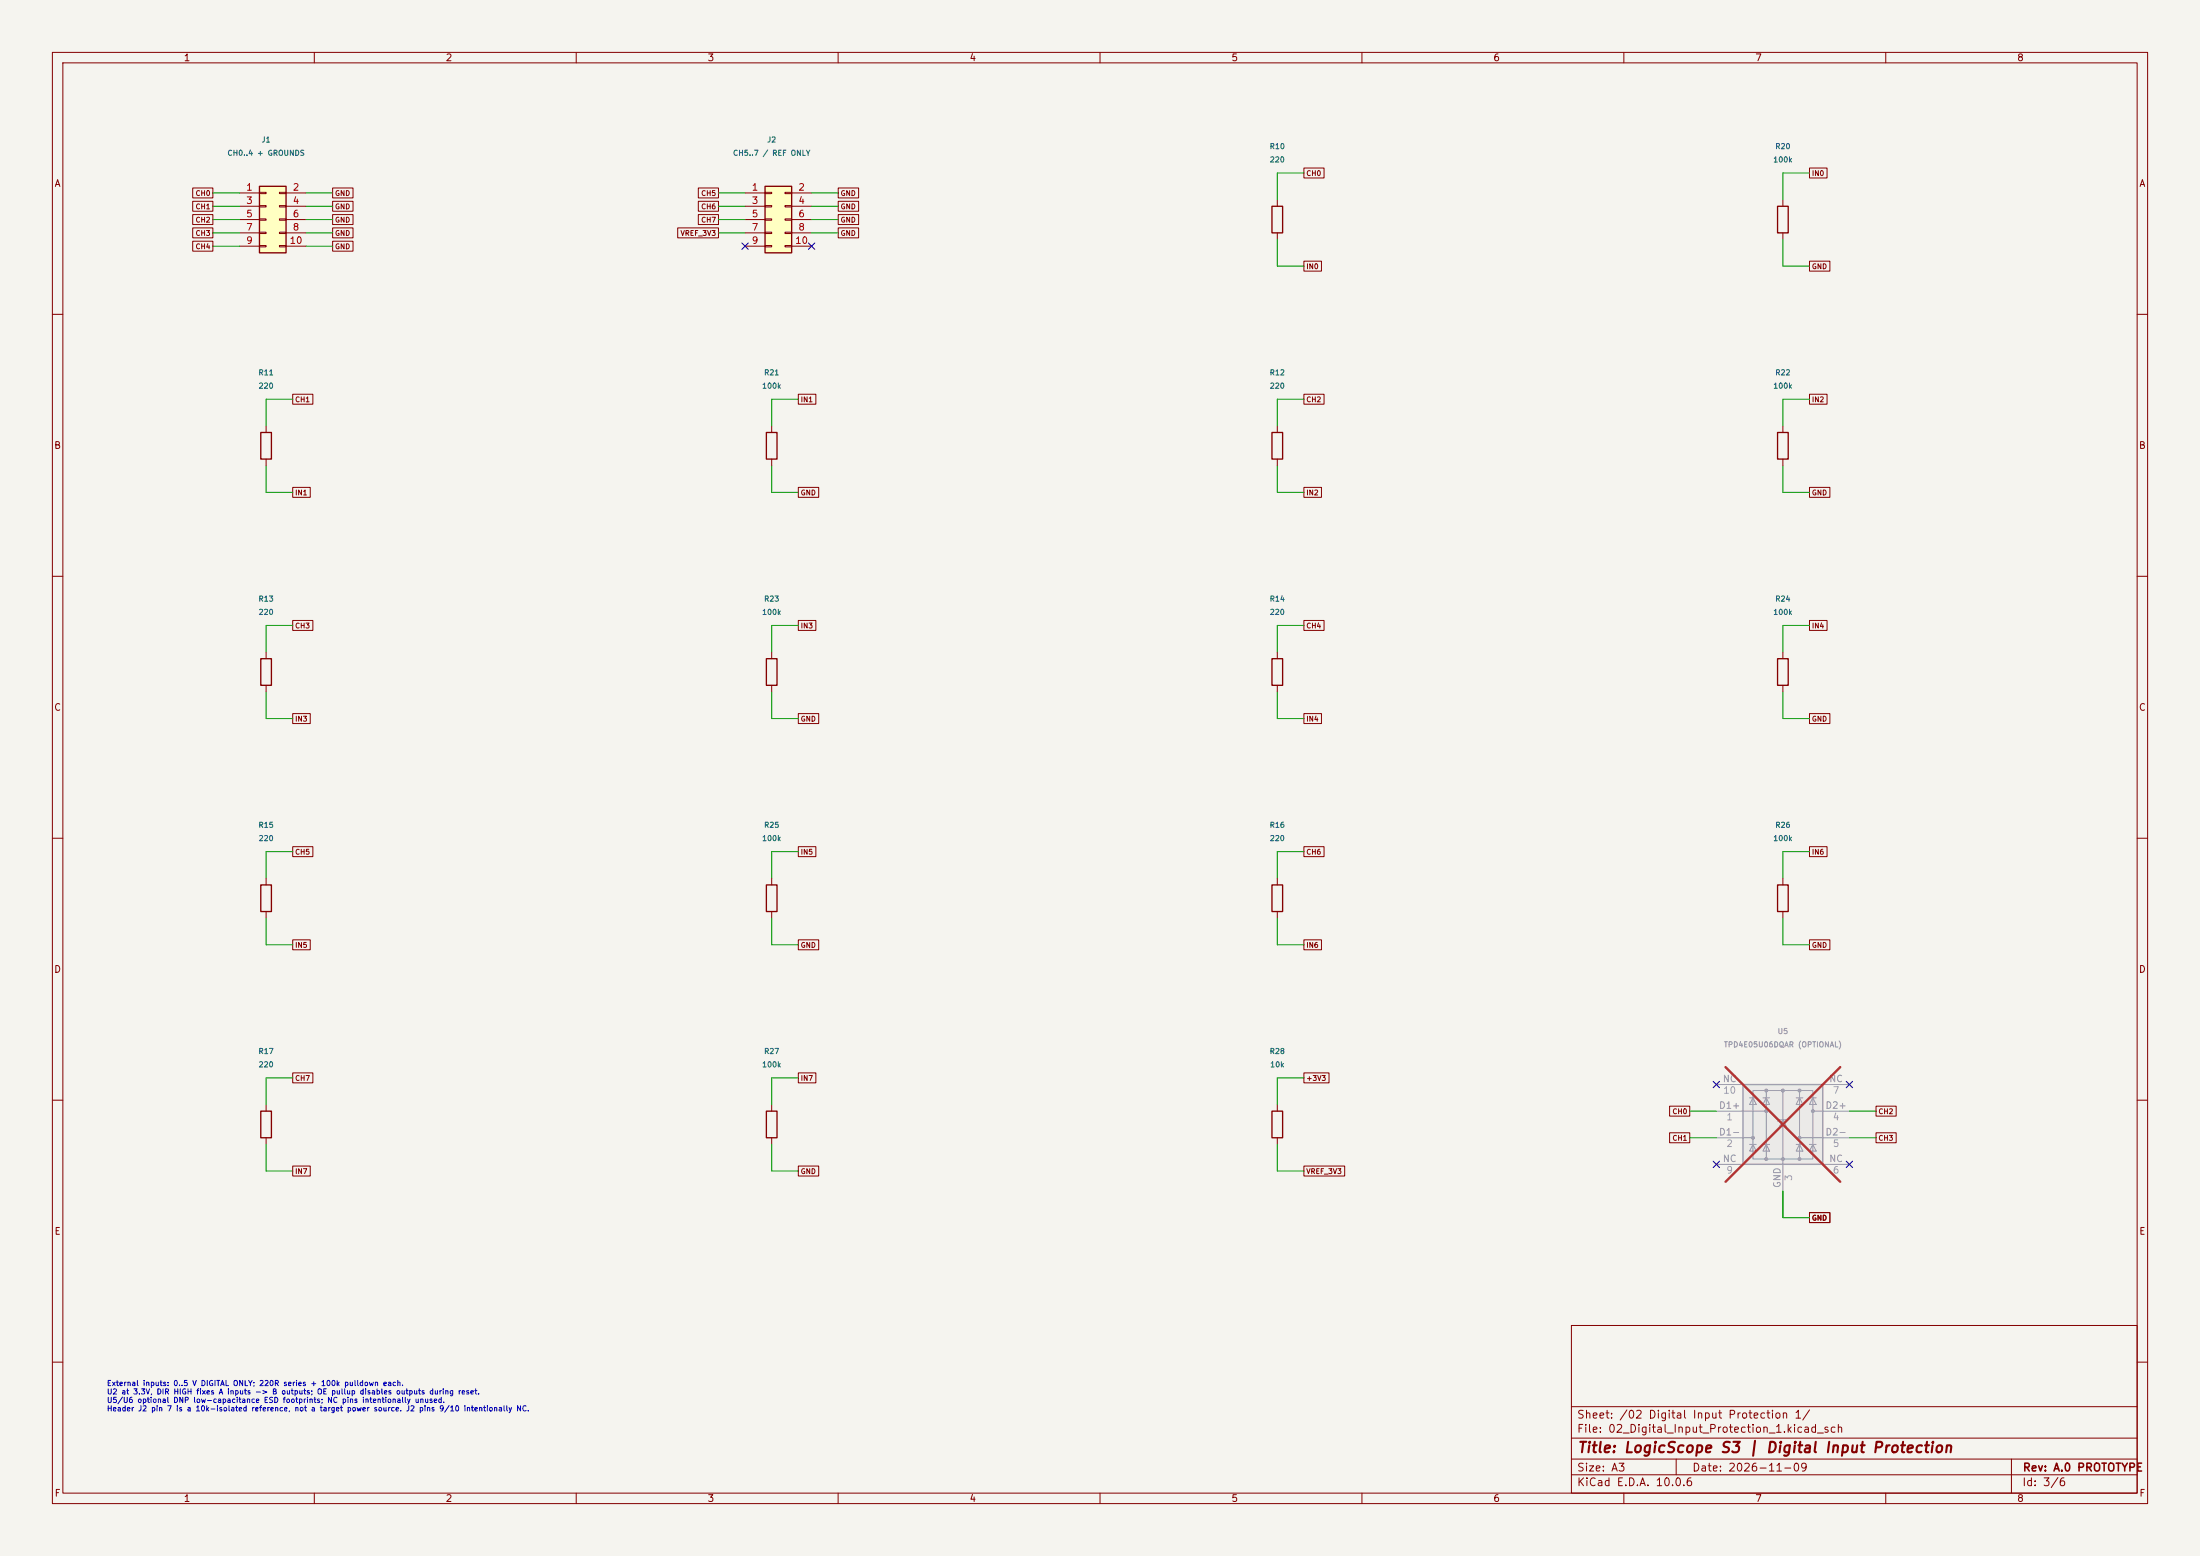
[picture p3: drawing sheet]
(kicad_sch (version 20250114) (generator "eeschema") (paper "A3") (title_block (title "LogicScope S3 | Digital Input Protection") (rev "A.0 PROTOTYPE") (date "2026-11-09")) (lib_symbols (symbol "Connector_Generic:Conn_02x05_Odd_Even" (pin_names (offset 1.016) (hide yes)) (exclude_from_sim no) (in_bom yes) (on_board yes) (in_pos_files yes) (duplicate_pin_numbers_are_jumpers no) (property "Reference" "J" (at 1.27 7.62 0) (show_name no) (do_not_autoplace no) (effects (font (size 1.27 1.27)))) (property "Value" "Conn_02x05_Odd_Even" (at 1.27 -7.62 0) (show_name no) (do_not_autoplace no) (effects (font (size 1.27 1.27)))) (property "Footprint" "" (at 0 0 0) (show_name no) (do_not_autoplace no) (hide yes) (effects (font (size 1.27 1.27)))) (property "Datasheet" "" (at 0 0 0) (show_name no) (do_not_autoplace no) (hide yes) (effects (font (size 1.27 1.27)))) (property "Description" "Generic connector, double row, 02x05, odd/even pin numbering scheme (row 1 odd numbers, row 2 even numbers), script generated (kicad-library-utils/schlib/autogen/connector/)" (at 0 0 0) (show_name no) (do_not_autoplace no) (hide yes) (effects (font (size 1.27 1.27)))) (property "ki_keywords" "connector" (at 0 0 0) (show_name no) (do_not_autoplace no) (hide yes) (effects (font (size 1.27 1.27)))) (property "ki_fp_filters" "Connector*:*_2x??_*" (at 0 0 0) (show_name no) (do_not_autoplace no) (hide yes) (effects (font (size 1.27 1.27)))) (symbol "Conn_02x05_Odd_Even_1_1" (rectangle (start -1.27 6.35) (end 3.81 -6.35) (stroke (width 0.254) (type default)) (fill (type background))) (rectangle (start -1.27 5.207) (end 0 4.953) (stroke (width 0.1524) (type default)) (fill (type none))) (rectangle (start -1.27 2.667) (end 0 2.413) (stroke (width 0.1524) (type default)) (fill (type none))) (rectangle (start -1.27 0.127) (end 0 -0.127) (stroke (width 0.1524) (type default)) (fill (type none))) (rectangle (start -1.27 -2.413) (end 0 -2.667) (stroke (width 0.1524) (type default)) (fill (type none))) (rectangle (start -1.27 -4.953) (end 0 -5.207) (stroke (width 0.1524) (type default)) (fill (type none))) (rectangle (start 3.81 5.207) (end 2.54 4.953) (stroke (width 0.1524) (type default)) (fill (type none))) (rectangle (start 3.81 2.667) (end 2.54 2.413) (stroke (width 0.1524) (type default)) (fill (type none))) (rectangle (start 3.81 0.127) (end 2.54 -0.127) (stroke (width 0.1524) (type default)) (fill (type none))) (rectangle (start 3.81 -2.413) (end 2.54 -2.667) (stroke (width 0.1524) (type default)) (fill (type none))) (rectangle (start 3.81 -4.953) (end 2.54 -5.207) (stroke (width 0.1524) (type default)) (fill (type none))) (pin passive line (at -5.08 5.08 0) (length 3.81) (name "Pin_1" (effects (font (size 1.27 1.27)))) (number "1" (effects (font (size 1.27 1.27))))) (pin passive line (at 7.62 5.08 180) (length 3.81) (name "Pin_2" (effects (font (size 1.27 1.27)))) (number "2" (effects (font (size 1.27 1.27))))) (pin passive line (at -5.08 2.54 0) (length 3.81) (name "Pin_3" (effects (font (size 1.27 1.27)))) (number "3" (effects (font (size 1.27 1.27))))) (pin passive line (at 7.62 2.54 180) (length 3.81) (name "Pin_4" (effects (font (size 1.27 1.27)))) (number "4" (effects (font (size 1.27 1.27))))) (pin passive line (at -5.08 0 0) (length 3.81) (name "Pin_5" (effects (font (size 1.27 1.27)))) (number "5" (effects (font (size 1.27 1.27))))) (pin passive line (at 7.62 0 180) (length 3.81) (name "Pin_6" (effects (font (size 1.27 1.27)))) (number "6" (effects (font (size 1.27 1.27))))) (pin passive line (at -5.08 -2.54 0) (length 3.81) (name "Pin_7" (effects (font (size 1.27 1.27)))) (number "7" (effects (font (size 1.27 1.27))))) (pin passive line (at 7.62 -2.54 180) (length 3.81) (name "Pin_8" (effects (font (size 1.27 1.27)))) (number "8" (effects (font (size 1.27 1.27))))) (pin passive line (at -5.08 -5.08 0) (length 3.81) (name "Pin_9" (effects (font (size 1.27 1.27)))) (number "9" (effects (font (size 1.27 1.27))))) (pin passive line (at 7.62 -5.08 180) (length 3.81) (name "Pin_10" (effects (font (size 1.27 1.27)))) (number "10" (effects (font (size 1.27 1.27)))))) (embedded_fonts no)) (symbol "Device:R" (pin_numbers (hide yes)) (pin_names (offset 0)) (exclude_from_sim no) (in_bom yes) (on_board yes) (in_pos_files yes) (duplicate_pin_numbers_are_jumpers no) (property "Reference" "R" (at 2.032 0 90) (show_name no) (do_not_autoplace no) (effects (font (size 1.27 1.27)))) (property "Value" "R" (at 0 0 90) (show_name no) (do_not_autoplace no) (effects (font (size 1.27 1.27)))) (property "Footprint" "" (at -1.778 0 90) (show_name no) (do_not_autoplace no) (hide yes) (effects (font (size 1.27 1.27)))) (property "Datasheet" "" (at 0 0 0) (show_name no) (do_not_autoplace no) (hide yes) (effects (font (size 1.27 1.27)))) (property "Description" "Resistor" (at 0 0 0) (show_name no) (do_not_autoplace no) (hide yes) (effects (font (size 1.27 1.27)))) (property "ki_keywords" "R res resistor" (at 0 0 0) (show_name no) (do_not_autoplace no) (hide yes) (effects (font (size 1.27 1.27)))) (property "ki_fp_filters" "R_*" (at 0 0 0) (show_name no) (do_not_autoplace no) (hide yes) (effects (font (size 1.27 1.27)))) (symbol "R_0_1" (rectangle (start -1.016 -2.54) (end 1.016 2.54) (stroke (width 0.254) (type default)) (fill (type none)))) (symbol "R_1_1" (pin passive line (at 0 3.81 270) (length 1.27) (name "" (effects (font (size 1.27 1.27)))) (number "1" (effects (font (size 1.27 1.27))))) (pin passive line (at 0 -3.81 90) (length 1.27) (name "" (effects (font (size 1.27 1.27)))) (number "2" (effects (font (size 1.27 1.27)))))) (embedded_fonts no)) (symbol "Power_Protection:TPD4E05U06DQA" (pin_names (offset 0)) (exclude_from_sim no) (in_bom yes) (on_board yes) (in_pos_files yes) (duplicate_pin_numbers_are_jumpers no) (symbol "TPD4E05U06DQA_0_0" (rectangle (start -5.715 6.477) (end 5.715 -6.604) (stroke (width 0) (type default)) (fill (type none))) (polyline (pts (xy -3.175 -6.604) (xy -3.175 6.477)) (stroke (width 0) (type default)) (fill (type none))) (polyline (pts (xy 0 6.477) (xy 0 -6.604)) (stroke (width 0) (type default)) (fill (type none))) (polyline (pts (xy 3.175 6.477) (xy 3.175 -6.604)) (stroke (width 0) (type default)) (fill (type none)))) (symbol "TPD4E05U06DQA_0_1" (polyline (pts (xy -7.747 2.54) (xy -3.175 2.54)) (stroke (width 0) (type default)) (fill (type none))) (rectangle (start -7.62 7.62) (end 7.62 -7.62) (stroke (width 0.254) (type default)) (fill (type background))) (polyline (pts (xy -7.62 -2.54) (xy -5.715 -2.54)) (stroke (width 0) (type default)) (fill (type none))) (circle (center -5.715 -2.54) (radius 0.2794) (stroke (width 0) (type default)) (fill (type outline))) (polyline (pts (xy -5.08 5.08) (xy -6.35 5.08)) (stroke (width 0) (type default)) (fill (type none))) (polyline (pts (xy -5.08 3.81) (xy -6.35 3.81) (xy -5.715 5.08) (xy -5.08 3.81)) (stroke (width 0) (type default)) (fill (type none))) (polyline (pts (xy -5.08 -3.81) (xy -6.35 -3.81)) (stroke (width 0) (type default)) (fill (type none))) (polyline (pts (xy -5.08 -5.08) (xy -6.35 -5.08) (xy -5.715 -3.81) (xy -5.08 -5.08)) (stroke (width 0) (type default)) (fill (type none))) (circle (center -3.175 6.477) (radius 0.2794) (stroke (width 0) (type default)) (fill (type outline))) (circle (center -3.175 2.54) (radius 0.2794) (stroke (width 0) (type default)) (fill (type outline))) (circle (center -3.175 -6.604) (radius 0.2794) (stroke (width 0) (type default)) (fill (type outline))) (polyline (pts (xy -2.54 5.08) (xy -3.81 5.08)) (stroke (width 0) (type default)) (fill (type none))) (polyline (pts (xy -2.54 3.81) (xy -3.81 3.81) (xy -3.175 5.08) (xy -2.54 3.81)) (stroke (width 0) (type default)) (fill (type none))) (polyline (pts (xy -2.54 -3.81) (xy -3.81 -3.81)) (stroke (width 0) (type default)) (fill (type none))) (polyline (pts (xy -2.54 -5.08) (xy -3.81 -5.08) (xy -3.175 -3.81) (xy -2.54 -5.08)) (stroke (width 0) (type default)) (fill (type none))) (polyline (pts (xy -0.635 0.889) (xy -1.016 0.635)) (stroke (width 0) (type default)) (fill (type none))) (circle (center 0 6.477) (radius 0.2794) (stroke (width 0) (type default)) (fill (type outline))) (polyline (pts (xy 0 -6.604) (xy 0 -7.62)) (stroke (width 0) (type default)) (fill (type none))) (circle (center 0 -6.604) (radius 0.2794) (stroke (width 0) (type default)) (fill (type outline))) (polyline (pts (xy 0.635 0.889) (xy -0.635 0.889)) (stroke (width 0) (type default)) (fill (type none))) (polyline (pts (xy 0.635 0.889) (xy 1.016 1.143)) (stroke (width 0) (type default)) (fill (type none))) (polyline (pts (xy 0.635 -0.381) (xy -0.635 -0.381) (xy 0 0.889) (xy 0.635 -0.381)) (stroke (width 0) (type default)) (fill (type none))) (circle (center 3.175 6.477) (radius 0.2794) (stroke (width 0) (type default)) (fill (type outline))) (circle (center 3.175 -2.54) (radius 0.2794) (stroke (width 0) (type default)) (fill (type outline))) (circle (center 3.175 -6.604) (radius 0.2794) (stroke (width 0) (type default)) (fill (type outline))) (polyline (pts (xy 3.81 5.08) (xy 2.54 5.08)) (stroke (width 0) (type default)) (fill (type none))) (polyline (pts (xy 3.81 3.81) (xy 2.54 3.81) (xy 3.175 5.08) (xy 3.81 3.81)) (stroke (width 0) (type default)) (fill (type none))) (polyline (pts (xy 3.81 -3.81) (xy 2.54 -3.81)) (stroke (width 0) (type default)) (fill (type none))) (polyline (pts (xy 3.81 -5.08) (xy 2.54 -5.08) (xy 3.175 -3.81) (xy 3.81 -5.08)) (stroke (width 0) (type default)) (fill (type none))) (circle (center 5.715 2.54) (radius 0.2794) (stroke (width 0) (type default)) (fill (type outline))) (polyline (pts (xy 6.35 5.08) (xy 5.08 5.08)) (stroke (width 0) (type default)) (fill (type none))) (polyline (pts (xy 6.35 3.81) (xy 5.08 3.81) (xy 5.715 5.08) (xy 6.35 3.81)) (stroke (width 0) (type default)) (fill (type none))) (polyline (pts (xy 6.35 -3.81) (xy 5.08 -3.81)) (stroke (width 0) (type default)) (fill (type none))) (polyline (pts (xy 6.35 -5.08) (xy 5.08 -5.08) (xy 5.715 -3.81) (xy 6.35 -5.08)) (stroke (width 0) (type default)) (fill (type none))) (polyline (pts (xy 7.62 2.54) (xy 5.715 2.54)) (stroke (width 0) (type default)) (fill (type none))) (polyline (pts (xy 7.62 -2.54) (xy 3.175 -2.54)) (stroke (width 0) (type default)) (fill (type none)))) (symbol "TPD4E05U06DQA_1_1" (pin passive line (at -12.7 2.54 0) (length 5.08) (name "D1+" (effects (font (size 1.27 1.27)))) (number "1" (effects (font (size 1.27 1.27))))) (pin passive line (at -12.7 -2.54 0) (length 5.08) (name "D1-" (effects (font (size 1.27 1.27)))) (number "2" (effects (font (size 1.27 1.27))))) (pin power_in line (at 0 -12.7 90) (length 5.08) (name "GND" (effects (font (size 1.27 1.27)))) (number "3" (effects (font (size 1.27 1.27))))) (pin passive line (at 12.7 2.54 180) (length 5.08) (name "D2+" (effects (font (size 1.27 1.27)))) (number "4" (effects (font (size 1.27 1.27))))) (pin passive line (at 12.7 -2.54 180) (length 5.08) (name "D2-" (effects (font (size 1.27 1.27)))) (number "5" (effects (font (size 1.27 1.27))))) (pin free line (at 12.7 -7.62 180) (length 5.08) (name "NC" (effects (font (size 1.27 1.27)))) (number "6" (effects (font (size 1.27 1.27))))) (pin free line (at 12.7 7.62 180) (length 5.08) (name "NC" (effects (font (size 1.27 1.27)))) (number "7" (effects (font (size 1.27 1.27))))) (pin passive line (at 0 -12.7 90) (length 5.08) (hide yes) (name "GND" (effects (font (size 1.27 1.27)))) (number "8" (effects (font (size 1.27 1.27))))) (pin free line (at -12.7 -7.62 0) (length 5.08) (name "NC" (effects (font (size 1.27 1.27)))) (number "9" (effects (font (size 1.27 1.27))))) (pin free line (at -12.7 7.62 0) (length 5.08) (name "NC" (effects (font (size 1.27 1.27)))) (number "10" (effects (font (size 1.27 1.27)))))) (embedded_fonts no) (property "Reference" "U" (at -0.635 8.89 0) (show_name no) (do_not_autoplace no) (effects (font (size 1.27 1.27)))) (property "Value" "TPD4E05U06DQA" (at 1.905 -10.16 0) (show_name no) (do_not_autoplace no) (effects (font (size 1.27 1.27)) (justify left))) (property "Footprint" "Package_SON:USON-10_2.5x1.0mm_P0.5mm" (at 1.905 -12.065 0) (show_name no) (do_not_autoplace no) (hide yes) (effects (font (size 1.27 1.27) (italic yes)) (justify left))) (property "Datasheet" "https://www.ti.com/lit/ds/symlink/tpd4e05u06.pdf" (at 1.905 -13.97 0) (show_name no) (do_not_autoplace no) (hide yes) (effects (font (size 1.27 1.27)) (justify left))) (property "Description" "4-Channel ESD Protection for Super-Speed USB 3.0 Interface, USON-10" (at 0 0 0) (show_name no) (do_not_autoplace no) (hide yes) (effects (font (size 1.27 1.27)))) (property "ki_keywords" "ESD protection USB 3.0" (at 0 0 0) (show_name no) (do_not_autoplace no) (hide yes) (effects (font (size 1.27 1.27)))) (property "ki_fp_filters" "USON*2.5x1.0mm*P0.5mm*" (at 0 0 0) (show_name no) (do_not_autoplace no) (hide yes) (effects (font (size 1.27 1.27)))))) (wire (pts (xy 45.72 36.83) (xy 40.64 36.83)) (stroke (width 0) (type default))) (global_label "CH0" (shape passive) (at 40.64 36.83 0.0) (fields_autoplaced yes) (effects (font (size 0.95 0.95)) (justify right))) (wire (pts (xy 58.42 36.83) (xy 63.5 36.83)) (stroke (width 0) (type default))) (global_label "GND" (shape passive) (at 63.5 36.83 180.0) (fields_autoplaced yes) (effects (font (size 0.95 0.95)) (justify left))) (wire (pts (xy 45.72 39.37) (xy 40.64 39.37)) (stroke (width 0) (type default))) (global_label "CH1" (shape passive) (at 40.64 39.37 0.0) (fields_autoplaced yes) (effects (font (size 0.95 0.95)) (justify right))) (wire (pts (xy 58.42 39.37) (xy 63.5 39.37)) (stroke (width 0) (type default))) (global_label "GND" (shape passive) (at 63.5 39.37 180.0) (fields_autoplaced yes) (effects (font (size 0.95 0.95)) (justify left))) (wire (pts (xy 45.72 41.91) (xy 40.64 41.91)) (stroke (width 0) (type default))) (global_label "CH2" (shape passive) (at 40.64 41.91 0.0) (fields_autoplaced yes) (effects (font (size 0.95 0.95)) (justify right))) (wire (pts (xy 58.42 41.91) (xy 63.5 41.91)) (stroke (width 0) (type default))) (global_label "GND" (shape passive) (at 63.5 41.91 180.0) (fields_autoplaced yes) (effects (font (size 0.95 0.95)) (justify left))) (wire (pts (xy 45.72 44.45) (xy 40.64 44.45)) (stroke (width 0) (type default))) (global_label "CH3" (shape passive) (at 40.64 44.45 0.0) (fields_autoplaced yes) (effects (font (size 0.95 0.95)) (justify right))) (wire (pts (xy 58.42 44.45) (xy 63.5 44.45)) (stroke (width 0) (type default))) (global_label "GND" (shape passive) (at 63.5 44.45 180.0) (fields_autoplaced yes) (effects (font (size 0.95 0.95)) (justify left))) (wire (pts (xy 45.72 46.99) (xy 40.64 46.99)) (stroke (width 0) (type default))) (global_label "CH4" (shape passive) (at 40.64 46.99 0.0) (fields_autoplaced yes) (effects (font (size 0.95 0.95)) (justify right))) (wire (pts (xy 58.42 46.99) (xy 63.5 46.99)) (stroke (width 0) (type default))) (global_label "GND" (shape passive) (at 63.5 46.99 180.0) (fields_autoplaced yes) (effects (font (size 0.95 0.95)) (justify left))) (symbol (lib_id "Connector_Generic:Conn_02x05_Odd_Even") (at 50.8 41.91 0) (unit 1) (in_bom yes) (on_board yes) (dnp no) (property "Reference" "J1" (at 50.8 26.669999999999998 0) (effects (font (size 1 1)))) (property "Value" "CH0..4 + GROUNDS" (at 50.8 29.209999999999997 0) (effects (font (size 1 1)))) (property "Footprint" "Connector_PinHeader_2.54mm:PinHeader_2x05_P2.54mm_Vertical" (at 50.8 41.91 0) (effects (font (size 1 1))) (hide yes)) (property "MPN" "61301021121" (at 50.8 41.91 0) (effects (font (size 1 1))) (hide yes)) (property "Manufacturer" "Wurth Elektronik" (at 50.8 41.91 0) (effects (font (size 1 1))) (hide yes)) (property "Datasheet" "https://www.we-online.com/en/components/products/WR-PHD_254MM_PIN_HEADER" (at 50.8 41.91 0) (effects (font (size 1 1))) (hide yes)) (pin "1") (pin "2") (pin "3") (pin "4") (pin "5") (pin "6") (pin "7") (pin "8") (pin "9") (pin "10")) (wire (pts (xy 142.24 36.83) (xy 137.16 36.83)) (stroke (width 0) (type default))) (global_label "CH5" (shape passive) (at 137.16 36.83 0.0) (fields_autoplaced yes) (effects (font (size 0.95 0.95)) (justify right))) (wire (pts (xy 154.94 36.83) (xy 160.02 36.83)) (stroke (width 0) (type default))) (global_label "GND" (shape passive) (at 160.02 36.83 180.0) (fields_autoplaced yes) (effects (font (size 0.95 0.95)) (justify left))) (wire (pts (xy 142.24 39.37) (xy 137.16 39.37)) (stroke (width 0) (type default))) (global_label "CH6" (shape passive) (at 137.16 39.37 0.0) (fields_autoplaced yes) (effects (font (size 0.95 0.95)) (justify right))) (wire (pts (xy 154.94 39.37) (xy 160.02 39.37)) (stroke (width 0) (type default))) (global_label "GND" (shape passive) (at 160.02 39.37 180.0) (fields_autoplaced yes) (effects (font (size 0.95 0.95)) (justify left))) (wire (pts (xy 142.24 41.91) (xy 137.16 41.91)) (stroke (width 0) (type default))) (global_label "CH7" (shape passive) (at 137.16 41.91 0.0) (fields_autoplaced yes) (effects (font (size 0.95 0.95)) (justify right))) (wire (pts (xy 154.94 41.91) (xy 160.02 41.91)) (stroke (width 0) (type default))) (global_label "GND" (shape passive) (at 160.02 41.91 180.0) (fields_autoplaced yes) (effects (font (size 0.95 0.95)) (justify left))) (wire (pts (xy 142.24 44.45) (xy 137.16 44.45)) (stroke (width 0) (type default))) (global_label "VREF_3V3" (shape passive) (at 137.16 44.45 0.0) (fields_autoplaced yes) (effects (font (size 0.95 0.95)) (justify right))) (wire (pts (xy 154.94 44.45) (xy 160.02 44.45)) (stroke (width 0) (type default))) (global_label "GND" (shape passive) (at 160.02 44.45 180.0) (fields_autoplaced yes) (effects (font (size 0.95 0.95)) (justify left))) (no_connect (at 142.24 46.99)) (no_connect (at 154.94 46.99)) (symbol (lib_id "Connector_Generic:Conn_02x05_Odd_Even") (at 147.32 41.91 0) (unit 1) (in_bom yes) (on_board yes) (dnp no) (property "Reference" "J2" (at 147.32 26.669999999999998 0) (effects (font (size 1 1)))) (property "Value" "CH5..7 / REF ONLY" (at 147.32 29.209999999999997 0) (effects (font (size 1 1)))) (property "Footprint" "Connector_PinHeader_2.54mm:PinHeader_2x05_P2.54mm_Vertical" (at 147.32 41.91 0) (effects (font (size 1 1))) (hide yes)) (property "MPN" "61301021121" (at 147.32 41.91 0) (effects (font (size 1 1))) (hide yes)) (property "Manufacturer" "Wurth Elektronik" (at 147.32 41.91 0) (effects (font (size 1 1))) (hide yes)) (property "Datasheet" "https://www.we-online.com/en/components/products/WR-PHD_254MM_PIN_HEADER" (at 147.32 41.91 0) (effects (font (size 1 1))) (hide yes)) (pin "1") (pin "2") (pin "3") (pin "4") (pin "5") (pin "6") (pin "7") (pin "8") (pin "9") (pin "10")) (wire (pts (xy 243.84 38.1) (xy 243.84 33.02)) (stroke (width 0) (type default))) (global_label "CH0" (shape passive) (at 248.92 33.02 180) (fields_autoplaced yes) (effects (font (size 0.95 0.95)) (justify left))) (wire (pts (xy 243.84 45.72) (xy 243.84 50.8)) (stroke (width 0) (type default))) (global_label "IN0" (shape passive) (at 248.92 50.8 180) (fields_autoplaced yes) (effects (font (size 0.95 0.95)) (justify left))) (symbol (lib_id "Device:R") (at 243.83999999999997 41.91 0) (unit 1) (in_bom yes) (on_board yes) (dnp no) (property "Reference" "R10" (at 243.83999999999997 27.939999999999994 0) (effects (font (size 1 1)))) (property "Value" "220" (at 243.83999999999997 30.479999999999993 0) (effects (font (size 1 1)))) (property "Footprint" "Resistor_SMD:R_0603_1608Metric" (at 243.83999999999997 41.91 0) (effects (font (size 1 1))) (hide yes)) (property "MPN" "RC0603FR-07220RL" (at 243.83999999999997 41.91 0) (effects (font (size 1 1))) (hide yes)) (property "Manufacturer" "Yageo" (at 243.83999999999997 41.91 0) (effects (font (size 1 1))) (hide yes)) (property "Datasheet" "https://www.yageo.com/en/Product/Index/rchip" (at 243.83999999999997 41.91 0) (effects (font (size 1 1))) (hide yes)) (pin "1") (pin "2")) (wire (pts (xy 340.36 38.1) (xy 340.36 33.02)) (stroke (width 0) (type default))) (global_label "IN0" (shape passive) (at 345.44 33.02 180) (fields_autoplaced yes) (effects (font (size 0.95 0.95)) (justify left))) (wire (pts (xy 340.36 45.72) (xy 340.36 50.8)) (stroke (width 0) (type default))) (global_label "GND" (shape passive) (at 345.44 50.8 180) (fields_autoplaced yes) (effects (font (size 0.95 0.95)) (justify left))) (symbol (lib_id "Device:R") (at 340.36 41.91 0) (unit 1) (in_bom yes) (on_board yes) (dnp no) (property "Reference" "R20" (at 340.36 27.939999999999994 0) (effects (font (size 1 1)))) (property "Value" "100k" (at 340.36 30.479999999999993 0) (effects (font (size 1 1)))) (property "Footprint" "Resistor_SMD:R_0603_1608Metric" (at 340.36 41.91 0) (effects (font (size 1 1))) (hide yes)) (property "MPN" "RC0603FR-07100KL" (at 340.36 41.91 0) (effects (font (size 1 1))) (hide yes)) (property "Manufacturer" "Yageo" (at 340.36 41.91 0) (effects (font (size 1 1))) (hide yes)) (property "Datasheet" "https://www.yageo.com/en/Product/Index/rchip" (at 340.36 41.91 0) (effects (font (size 1 1))) (hide yes)) (pin "1") (pin "2")) (wire (pts (xy 50.8 81.28) (xy 50.8 76.2)) (stroke (width 0) (type default))) (global_label "CH1" (shape passive) (at 55.88 76.2 180) (fields_autoplaced yes) (effects (font (size 0.95 0.95)) (justify left))) (wire (pts (xy 50.8 88.9) (xy 50.8 93.98)) (stroke (width 0) (type default))) (global_label "IN1" (shape passive) (at 55.88 93.98 180) (fields_autoplaced yes) (effects (font (size 0.95 0.95)) (justify left))) (symbol (lib_id "Device:R") (at 50.8 85.09 0) (unit 1) (in_bom yes) (on_board yes) (dnp no) (property "Reference" "R11" (at 50.8 71.12 0) (effects (font (size 1 1)))) (property "Value" "220" (at 50.8 73.66000000000001 0) (effects (font (size 1 1)))) (property "Footprint" "Resistor_SMD:R_0603_1608Metric" (at 50.8 85.09 0) (effects (font (size 1 1))) (hide yes)) (property "MPN" "RC0603FR-07220RL" (at 50.8 85.09 0) (effects (font (size 1 1))) (hide yes)) (property "Manufacturer" "Yageo" (at 50.8 85.09 0) (effects (font (size 1 1))) (hide yes)) (property "Datasheet" "https://www.yageo.com/en/Product/Index/rchip" (at 50.8 85.09 0) (effects (font (size 1 1))) (hide yes)) (pin "1") (pin "2")) (wire (pts (xy 147.32 81.28) (xy 147.32 76.2)) (stroke (width 0) (type default))) (global_label "IN1" (shape passive) (at 152.4 76.2 180) (fields_autoplaced yes) (effects (font (size 0.95 0.95)) (justify left))) (wire (pts (xy 147.32 88.9) (xy 147.32 93.98)) (stroke (width 0) (type default))) (global_label "GND" (shape passive) (at 152.4 93.98 180) (fields_autoplaced yes) (effects (font (size 0.95 0.95)) (justify left))) (symbol (lib_id "Device:R") (at 147.32 85.09 0) (unit 1) (in_bom yes) (on_board yes) (dnp no) (property "Reference" "R21" (at 147.32 71.12 0) (effects (font (size 1 1)))) (property "Value" "100k" (at 147.32 73.66000000000001 0) (effects (font (size 1 1)))) (property "Footprint" "Resistor_SMD:R_0603_1608Metric" (at 147.32 85.09 0) (effects (font (size 1 1))) (hide yes)) (property "MPN" "RC0603FR-07100KL" (at 147.32 85.09 0) (effects (font (size 1 1))) (hide yes)) (property "Manufacturer" "Yageo" (at 147.32 85.09 0) (effects (font (size 1 1))) (hide yes)) (property "Datasheet" "https://www.yageo.com/en/Product/Index/rchip" (at 147.32 85.09 0) (effects (font (size 1 1))) (hide yes)) (pin "1") (pin "2")) (wire (pts (xy 243.84 81.28) (xy 243.84 76.2)) (stroke (width 0) (type default))) (global_label "CH2" (shape passive) (at 248.92 76.2 180) (fields_autoplaced yes) (effects (font (size 0.95 0.95)) (justify left))) (wire (pts (xy 243.84 88.9) (xy 243.84 93.98)) (stroke (width 0) (type default))) (global_label "IN2" (shape passive) (at 248.92 93.98 180) (fields_autoplaced yes) (effects (font (size 0.95 0.95)) (justify left))) (symbol (lib_id "Device:R") (at 243.83999999999997 85.09 0) (unit 1) (in_bom yes) (on_board yes) (dnp no) (property "Reference" "R12" (at 243.83999999999997 71.12 0) (effects (font (size 1 1)))) (property "Value" "220" (at 243.83999999999997 73.66000000000001 0) (effects (font (size 1 1)))) (property "Footprint" "Resistor_SMD:R_0603_1608Metric" (at 243.83999999999997 85.09 0) (effects (font (size 1 1))) (hide yes)) (property "MPN" "RC0603FR-07220RL" (at 243.83999999999997 85.09 0) (effects (font (size 1 1))) (hide yes)) (property "Manufacturer" "Yageo" (at 243.83999999999997 85.09 0) (effects (font (size 1 1))) (hide yes)) (property "Datasheet" "https://www.yageo.com/en/Product/Index/rchip" (at 243.83999999999997 85.09 0) (effects (font (size 1 1))) (hide yes)) (pin "1") (pin "2")) (wire (pts (xy 340.36 81.28) (xy 340.36 76.2)) (stroke (width 0) (type default))) (global_label "IN2" (shape passive) (at 345.44 76.2 180) (fields_autoplaced yes) (effects (font (size 0.95 0.95)) (justify left))) (wire (pts (xy 340.36 88.9) (xy 340.36 93.98)) (stroke (width 0) (type default))) (global_label "GND" (shape passive) (at 345.44 93.98 180) (fields_autoplaced yes) (effects (font (size 0.95 0.95)) (justify left))) (symbol (lib_id "Device:R") (at 340.36 85.09 0) (unit 1) (in_bom yes) (on_board yes) (dnp no) (property "Reference" "R22" (at 340.36 71.12 0) (effects (font (size 1 1)))) (property "Value" "100k" (at 340.36 73.66000000000001 0) (effects (font (size 1 1)))) (property "Footprint" "Resistor_SMD:R_0603_1608Metric" (at 340.36 85.09 0) (effects (font (size 1 1))) (hide yes)) (property "MPN" "RC0603FR-07100KL" (at 340.36 85.09 0) (effects (font (size 1 1))) (hide yes)) (property "Manufacturer" "Yageo" (at 340.36 85.09 0) (effects (font (size 1 1))) (hide yes)) (property "Datasheet" "https://www.yageo.com/en/Product/Index/rchip" (at 340.36 85.09 0) (effects (font (size 1 1))) (hide yes)) (pin "1") (pin "2")) (wire (pts (xy 50.8 124.46) (xy 50.8 119.38)) (stroke (width 0) (type default))) (global_label "CH3" (shape passive) (at 55.88 119.38 180) (fields_autoplaced yes) (effects (font (size 0.95 0.95)) (justify left))) (wire (pts (xy 50.8 132.08) (xy 50.8 137.16)) (stroke (width 0) (type default))) (global_label "IN3" (shape passive) (at 55.88 137.16 180) (fields_autoplaced yes) (effects (font (size 0.95 0.95)) (justify left))) (symbol (lib_id "Device:R") (at 50.8 128.27 0) (unit 1) (in_bom yes) (on_board yes) (dnp no) (property "Reference" "R13" (at 50.8 114.30000000000001 0) (effects (font (size 1 1)))) (property "Value" "220" (at 50.8 116.84000000000002 0) (effects (font (size 1 1)))) (property "Footprint" "Resistor_SMD:R_0603_1608Metric" (at 50.8 128.27 0) (effects (font (size 1 1))) (hide yes)) (property "MPN" "RC0603FR-07220RL" (at 50.8 128.27 0) (effects (font (size 1 1))) (hide yes)) (property "Manufacturer" "Yageo" (at 50.8 128.27 0) (effects (font (size 1 1))) (hide yes)) (property "Datasheet" "https://www.yageo.com/en/Product/Index/rchip" (at 50.8 128.27 0) (effects (font (size 1 1))) (hide yes)) (pin "1") (pin "2")) (wire (pts (xy 147.32 124.46) (xy 147.32 119.38)) (stroke (width 0) (type default))) (global_label "IN3" (shape passive) (at 152.4 119.38 180) (fields_autoplaced yes) (effects (font (size 0.95 0.95)) (justify left))) (wire (pts (xy 147.32 132.08) (xy 147.32 137.16)) (stroke (width 0) (type default))) (global_label "GND" (shape passive) (at 152.4 137.16 180) (fields_autoplaced yes) (effects (font (size 0.95 0.95)) (justify left))) (symbol (lib_id "Device:R") (at 147.32 128.27 0) (unit 1) (in_bom yes) (on_board yes) (dnp no) (property "Reference" "R23" (at 147.32 114.30000000000001 0) (effects (font (size 1 1)))) (property "Value" "100k" (at 147.32 116.84000000000002 0) (effects (font (size 1 1)))) (property "Footprint" "Resistor_SMD:R_0603_1608Metric" (at 147.32 128.27 0) (effects (font (size 1 1))) (hide yes)) (property "MPN" "RC0603FR-07100KL" (at 147.32 128.27 0) (effects (font (size 1 1))) (hide yes)) (property "Manufacturer" "Yageo" (at 147.32 128.27 0) (effects (font (size 1 1))) (hide yes)) (property "Datasheet" "https://www.yageo.com/en/Product/Index/rchip" (at 147.32 128.27 0) (effects (font (size 1 1))) (hide yes)) (pin "1") (pin "2")) (wire (pts (xy 243.84 124.46) (xy 243.84 119.38)) (stroke (width 0) (type default))) (global_label "CH4" (shape passive) (at 248.92 119.38 180) (fields_autoplaced yes) (effects (font (size 0.95 0.95)) (justify left))) (wire (pts (xy 243.84 132.08) (xy 243.84 137.16)) (stroke (width 0) (type default))) (global_label "IN4" (shape passive) (at 248.92 137.16 180) (fields_autoplaced yes) (effects (font (size 0.95 0.95)) (justify left))) (symbol (lib_id "Device:R") (at 243.83999999999997 128.27 0) (unit 1) (in_bom yes) (on_board yes) (dnp no) (property "Reference" "R14" (at 243.83999999999997 114.30000000000001 0) (effects (font (size 1 1)))) (property "Value" "220" (at 243.83999999999997 116.84000000000002 0) (effects (font (size 1 1)))) (property "Footprint" "Resistor_SMD:R_0603_1608Metric" (at 243.83999999999997 128.27 0) (effects (font (size 1 1))) (hide yes)) (property "MPN" "RC0603FR-07220RL" (at 243.83999999999997 128.27 0) (effects (font (size 1 1))) (hide yes)) (property "Manufacturer" "Yageo" (at 243.83999999999997 128.27 0) (effects (font (size 1 1))) (hide yes)) (property "Datasheet" "https://www.yageo.com/en/Product/Index/rchip" (at 243.83999999999997 128.27 0) (effects (font (size 1 1))) (hide yes)) (pin "1") (pin "2")) (wire (pts (xy 340.36 124.46) (xy 340.36 119.38)) (stroke (width 0) (type default))) (global_label "IN4" (shape passive) (at 345.44 119.38 180) (fields_autoplaced yes) (effects (font (size 0.95 0.95)) (justify left))) (wire (pts (xy 340.36 132.08) (xy 340.36 137.16)) (stroke (width 0) (type default))) (global_label "GND" (shape passive) (at 345.44 137.16 180) (fields_autoplaced yes) (effects (font (size 0.95 0.95)) (justify left))) (symbol (lib_id "Device:R") (at 340.36 128.27 0) (unit 1) (in_bom yes) (on_board yes) (dnp no) (property "Reference" "R24" (at 340.36 114.30000000000001 0) (effects (font (size 1 1)))) (property "Value" "100k" (at 340.36 116.84000000000002 0) (effects (font (size 1 1)))) (property "Footprint" "Resistor_SMD:R_0603_1608Metric" (at 340.36 128.27 0) (effects (font (size 1 1))) (hide yes)) (property "MPN" "RC0603FR-07100KL" (at 340.36 128.27 0) (effects (font (size 1 1))) (hide yes)) (property "Manufacturer" "Yageo" (at 340.36 128.27 0) (effects (font (size 1 1))) (hide yes)) (property "Datasheet" "https://www.yageo.com/en/Product/Index/rchip" (at 340.36 128.27 0) (effects (font (size 1 1))) (hide yes)) (pin "1") (pin "2")) (wire (pts (xy 50.8 167.64) (xy 50.8 162.56)) (stroke (width 0) (type default))) (global_label "CH5" (shape passive) (at 55.88 162.56 180) (fields_autoplaced yes) (effects (font (size 0.95 0.95)) (justify left))) (wire (pts (xy 50.8 175.26) (xy 50.8 180.34)) (stroke (width 0) (type default))) (global_label "IN5" (shape passive) (at 55.88 180.34 180) (fields_autoplaced yes) (effects (font (size 0.95 0.95)) (justify left))) (symbol (lib_id "Device:R") (at 50.8 171.45 0) (unit 1) (in_bom yes) (on_board yes) (dnp no) (property "Reference" "R15" (at 50.8 157.48 0) (effects (font (size 1 1)))) (property "Value" "220" (at 50.8 160.01999999999998 0) (effects (font (size 1 1)))) (property "Footprint" "Resistor_SMD:R_0603_1608Metric" (at 50.8 171.45 0) (effects (font (size 1 1))) (hide yes)) (property "MPN" "RC0603FR-07220RL" (at 50.8 171.45 0) (effects (font (size 1 1))) (hide yes)) (property "Manufacturer" "Yageo" (at 50.8 171.45 0) (effects (font (size 1 1))) (hide yes)) (property "Datasheet" "https://www.yageo.com/en/Product/Index/rchip" (at 50.8 171.45 0) (effects (font (size 1 1))) (hide yes)) (pin "1") (pin "2")) (wire (pts (xy 147.32 167.64) (xy 147.32 162.56)) (stroke (width 0) (type default))) (global_label "IN5" (shape passive) (at 152.4 162.56 180) (fields_autoplaced yes) (effects (font (size 0.95 0.95)) (justify left))) (wire (pts (xy 147.32 175.26) (xy 147.32 180.34)) (stroke (width 0) (type default))) (global_label "GND" (shape passive) (at 152.4 180.34 180) (fields_autoplaced yes) (effects (font (size 0.95 0.95)) (justify left))) (symbol (lib_id "Device:R") (at 147.32 171.45 0) (unit 1) (in_bom yes) (on_board yes) (dnp no) (property "Reference" "R25" (at 147.32 157.48 0) (effects (font (size 1 1)))) (property "Value" "100k" (at 147.32 160.01999999999998 0) (effects (font (size 1 1)))) (property "Footprint" "Resistor_SMD:R_0603_1608Metric" (at 147.32 171.45 0) (effects (font (size 1 1))) (hide yes)) (property "MPN" "RC0603FR-07100KL" (at 147.32 171.45 0) (effects (font (size 1 1))) (hide yes)) (property "Manufacturer" "Yageo" (at 147.32 171.45 0) (effects (font (size 1 1))) (hide yes)) (property "Datasheet" "https://www.yageo.com/en/Product/Index/rchip" (at 147.32 171.45 0) (effects (font (size 1 1))) (hide yes)) (pin "1") (pin "2")) (wire (pts (xy 243.84 167.64) (xy 243.84 162.56)) (stroke (width 0) (type default))) (global_label "CH6" (shape passive) (at 248.92 162.56 180) (fields_autoplaced yes) (effects (font (size 0.95 0.95)) (justify left))) (wire (pts (xy 243.84 175.26) (xy 243.84 180.34)) (stroke (width 0) (type default))) (global_label "IN6" (shape passive) (at 248.92 180.34 180) (fields_autoplaced yes) (effects (font (size 0.95 0.95)) (justify left))) (symbol (lib_id "Device:R") (at 243.83999999999997 171.45 0) (unit 1) (in_bom yes) (on_board yes) (dnp no) (property "Reference" "R16" (at 243.83999999999997 157.48 0) (effects (font (size 1 1)))) (property "Value" "220" (at 243.83999999999997 160.01999999999998 0) (effects (font (size 1 1)))) (property "Footprint" "Resistor_SMD:R_0603_1608Metric" (at 243.83999999999997 171.45 0) (effects (font (size 1 1))) (hide yes)) (property "MPN" "RC0603FR-07220RL" (at 243.83999999999997 171.45 0) (effects (font (size 1 1))) (hide yes)) (property "Manufacturer" "Yageo" (at 243.83999999999997 171.45 0) (effects (font (size 1 1))) (hide yes)) (property "Datasheet" "https://www.yageo.com/en/Product/Index/rchip" (at 243.83999999999997 171.45 0) (effects (font (size 1 1))) (hide yes)) (pin "1") (pin "2")) (wire (pts (xy 340.36 167.64) (xy 340.36 162.56)) (stroke (width 0) (type default))) (global_label "IN6" (shape passive) (at 345.44 162.56 180) (fields_autoplaced yes) (effects (font (size 0.95 0.95)) (justify left))) (wire (pts (xy 340.36 175.26) (xy 340.36 180.34)) (stroke (width 0) (type default))) (global_label "GND" (shape passive) (at 345.44 180.34 180) (fields_autoplaced yes) (effects (font (size 0.95 0.95)) (justify left))) (symbol (lib_id "Device:R") (at 340.36 171.45 0) (unit 1) (in_bom yes) (on_board yes) (dnp no) (property "Reference" "R26" (at 340.36 157.48 0) (effects (font (size 1 1)))) (property "Value" "100k" (at 340.36 160.01999999999998 0) (effects (font (size 1 1)))) (property "Footprint" "Resistor_SMD:R_0603_1608Metric" (at 340.36 171.45 0) (effects (font (size 1 1))) (hide yes)) (property "MPN" "RC0603FR-07100KL" (at 340.36 171.45 0) (effects (font (size 1 1))) (hide yes)) (property "Manufacturer" "Yageo" (at 340.36 171.45 0) (effects (font (size 1 1))) (hide yes)) (property "Datasheet" "https://www.yageo.com/en/Product/Index/rchip" (at 340.36 171.45 0) (effects (font (size 1 1))) (hide yes)) (pin "1") (pin "2")) (wire (pts (xy 50.8 210.82) (xy 50.8 205.74)) (stroke (width 0) (type default))) (global_label "CH7" (shape passive) (at 55.88 205.74 180) (fields_autoplaced yes) (effects (font (size 0.95 0.95)) (justify left))) (wire (pts (xy 50.8 218.44) (xy 50.8 223.52)) (stroke (width 0) (type default))) (global_label "IN7" (shape passive) (at 55.88 223.52 180) (fields_autoplaced yes) (effects (font (size 0.95 0.95)) (justify left))) (symbol (lib_id "Device:R") (at 50.8 214.63 0) (unit 1) (in_bom yes) (on_board yes) (dnp no) (property "Reference" "R17" (at 50.8 200.66 0) (effects (font (size 1 1)))) (property "Value" "220" (at 50.8 203.2 0) (effects (font (size 1 1)))) (property "Footprint" "Resistor_SMD:R_0603_1608Metric" (at 50.8 214.63 0) (effects (font (size 1 1))) (hide yes)) (property "MPN" "RC0603FR-07220RL" (at 50.8 214.63 0) (effects (font (size 1 1))) (hide yes)) (property "Manufacturer" "Yageo" (at 50.8 214.63 0) (effects (font (size 1 1))) (hide yes)) (property "Datasheet" "https://www.yageo.com/en/Product/Index/rchip" (at 50.8 214.63 0) (effects (font (size 1 1))) (hide yes)) (pin "1") (pin "2")) (wire (pts (xy 147.32 210.82) (xy 147.32 205.74)) (stroke (width 0) (type default))) (global_label "IN7" (shape passive) (at 152.4 205.74 180) (fields_autoplaced yes) (effects (font (size 0.95 0.95)) (justify left))) (wire (pts (xy 147.32 218.44) (xy 147.32 223.52)) (stroke (width 0) (type default))) (global_label "GND" (shape passive) (at 152.4 223.52 180) (fields_autoplaced yes) (effects (font (size 0.95 0.95)) (justify left))) (symbol (lib_id "Device:R") (at 147.32 214.63 0) (unit 1) (in_bom yes) (on_board yes) (dnp no) (property "Reference" "R27" (at 147.32 200.66 0) (effects (font (size 1 1)))) (property "Value" "100k" (at 147.32 203.2 0) (effects (font (size 1 1)))) (property "Footprint" "Resistor_SMD:R_0603_1608Metric" (at 147.32 214.63 0) (effects (font (size 1 1))) (hide yes)) (property "MPN" "RC0603FR-07100KL" (at 147.32 214.63 0) (effects (font (size 1 1))) (hide yes)) (property "Manufacturer" "Yageo" (at 147.32 214.63 0) (effects (font (size 1 1))) (hide yes)) (property "Datasheet" "https://www.yageo.com/en/Product/Index/rchip" (at 147.32 214.63 0) (effects (font (size 1 1))) (hide yes)) (pin "1") (pin "2")) (wire (pts (xy 243.84 210.82) (xy 243.84 205.74)) (stroke (width 0) (type default))) (global_label "+3V3" (shape passive) (at 248.92 205.74 180) (fields_autoplaced yes) (effects (font (size 0.95 0.95)) (justify left))) (wire (pts (xy 243.84 218.44) (xy 243.84 223.52)) (stroke (width 0) (type default))) (global_label "VREF_3V3" (shape passive) (at 248.92 223.52 180) (fields_autoplaced yes) (effects (font (size 0.95 0.95)) (justify left))) (symbol (lib_id "Device:R") (at 243.83999999999997 214.63 0) (unit 1) (in_bom yes) (on_board yes) (dnp no) (property "Reference" "R28" (at 243.83999999999997 200.66 0) (effects (font (size 1 1)))) (property "Value" "10k" (at 243.83999999999997 203.2 0) (effects (font (size 1 1)))) (property "Footprint" "Resistor_SMD:R_0603_1608Metric" (at 243.83999999999997 214.63 0) (effects (font (size 1 1))) (hide yes)) (property "MPN" "RC0603FR-0710KL" (at 243.83999999999997 214.63 0) (effects (font (size 1 1))) (hide yes)) (property "Manufacturer" "Yageo" (at 243.83999999999997 214.63 0) (effects (font (size 1 1))) (hide yes)) (property "Datasheet" "https://www.yageo.com/en/Product/Index/rchip" (at 243.83999999999997 214.63 0) (effects (font (size 1 1))) (hide yes)) (pin "1") (pin "2")) (wire (pts (xy 327.66 212.09) (xy 322.58 212.09)) (stroke (width 0) (type default))) (global_label "CH0" (shape passive) (at 322.58 212.09 0.0) (fields_autoplaced yes) (effects (font (size 0.95 0.95)) (justify right))) (wire (pts (xy 327.66 217.17) (xy 322.58 217.17)) (stroke (width 0) (type default))) (global_label "CH1" (shape passive) (at 322.58 217.17 0.0) (fields_autoplaced yes) (effects (font (size 0.95 0.95)) (justify right))) (wire (pts (xy 340.36 227.33) (xy 340.36 232.41)) (stroke (width 0) (type default))) (global_label "GND" (shape passive) (at 345.44 232.41 180) (fields_autoplaced yes) (effects (font (size 0.95 0.95)) (justify left))) (wire (pts (xy 353.06 212.09) (xy 358.14 212.09)) (stroke (width 0) (type default))) (global_label "CH2" (shape passive) (at 358.14 212.09 180.0) (fields_autoplaced yes) (effects (font (size 0.95 0.95)) (justify left))) (wire (pts (xy 353.06 217.17) (xy 358.14 217.17)) (stroke (width 0) (type default))) (global_label "CH3" (shape passive) (at 358.14 217.17 180.0) (fields_autoplaced yes) (effects (font (size 0.95 0.95)) (justify left))) (no_connect (at 353.06 222.25)) (no_connect (at 353.06 207.01)) (wire (pts (xy 340.36 227.33) (xy 340.36 232.41)) (stroke (width 0) (type default))) (global_label "GND" (shape passive) (at 345.44 232.41 180) (fields_autoplaced yes) (effects (font (size 0.95 0.95)) (justify left))) (no_connect (at 327.66 222.25)) (no_connect (at 327.66 207.01)) (symbol (lib_id "Power_Protection:TPD4E05U06DQA") (at 340.36 214.63 0) (unit 1) (in_bom yes) (on_board yes) (dnp yes) (property "Reference" "U5" (at 340.36 196.85 0) (effects (font (size 1 1)))) (property "Value" "TPD4E05U06DQAR (OPTIONAL)" (at 340.36 199.39 0) (effects (font (size 1 1)))) (property "Footprint" "Package_SON:USON-10_2.5x1.0mm_P0.5mm" (at 340.36 214.63 0) (effects (font (size 1 1))) (hide yes)) (property "MPN" "TPD4E05U06DQAR" (at 340.36 214.63 0) (effects (font (size 1 1))) (hide yes)) (property "Manufacturer" "Texas Instruments" (at 340.36 214.63 0) (effects (font (size 1 1))) (hide yes)) (property "Datasheet" "https://www.ti.com/lit/ds/symlink/tpd4e05u06.pdf" (at 340.36 214.63 0) (effects (font (size 1 1))) (hide yes)) (pin "1") (pin "2") (pin "3") (pin "4") (pin "5") (pin "6") (pin "7") (pin "8") (pin "9") (pin "10")) (text "External inputs: 0..5 V DIGITAL ONLY; 220R series + 100k pulldown each.\nU2 at 3.3V, DIR HIGH fixes A inputs -> B outputs; OE pullup disables outputs during reset.\nU5/U6 optional DNP low-capacitance ESD footprints; NC pins intentionally unused.\nHeader J2 pin 7 is a 10k-isolated reference, not a target power source. J2 pins 9/10 intentionally NC." (at 20.32 266.7 0) (effects (font (size 1.0 1.0)) (justify left))) (embedded_fonts no) (wire (pts (xy 243.84 33.02) (xy 248.92 33.02)) (stroke (width 0) (type default))) (wire (pts (xy 243.84 50.8) (xy 248.92 50.8)) (stroke (width 0) (type default))) (wire (pts (xy 340.36 33.02) (xy 345.44 33.02)) (stroke (width 0) (type default))) (wire (pts (xy 340.36 50.8) (xy 345.44 50.8)) (stroke (width 0) (type default))) (wire (pts (xy 50.8 76.2) (xy 55.88 76.2)) (stroke (width 0) (type default))) (wire (pts (xy 50.8 93.98) (xy 55.88 93.98)) (stroke (width 0) (type default))) (wire (pts (xy 147.32 76.2) (xy 152.4 76.2)) (stroke (width 0) (type default))) (wire (pts (xy 147.32 93.98) (xy 152.4 93.98)) (stroke (width 0) (type default))) (wire (pts (xy 243.84 76.2) (xy 248.92 76.2)) (stroke (width 0) (type default))) (wire (pts (xy 243.84 93.98) (xy 248.92 93.98)) (stroke (width 0) (type default))) (wire (pts (xy 340.36 76.2) (xy 345.44 76.2)) (stroke (width 0) (type default))) (wire (pts (xy 340.36 93.98) (xy 345.44 93.98)) (stroke (width 0) (type default))) (wire (pts (xy 50.8 119.38) (xy 55.88 119.38)) (stroke (width 0) (type default))) (wire (pts (xy 50.8 137.16) (xy 55.88 137.16)) (stroke (width 0) (type default))) (wire (pts (xy 147.32 119.38) (xy 152.4 119.38)) (stroke (width 0) (type default))) (wire (pts (xy 147.32 137.16) (xy 152.4 137.16)) (stroke (width 0) (type default))) (wire (pts (xy 243.84 119.38) (xy 248.92 119.38)) (stroke (width 0) (type default))) (wire (pts (xy 243.84 137.16) (xy 248.92 137.16)) (stroke (width 0) (type default))) (wire (pts (xy 340.36 119.38) (xy 345.44 119.38)) (stroke (width 0) (type default))) (wire (pts (xy 340.36 137.16) (xy 345.44 137.16)) (stroke (width 0) (type default))) (wire (pts (xy 50.8 162.56) (xy 55.88 162.56)) (stroke (width 0) (type default))) (wire (pts (xy 50.8 180.34) (xy 55.88 180.34)) (stroke (width 0) (type default))) (wire (pts (xy 147.32 162.56) (xy 152.4 162.56)) (stroke (width 0) (type default))) (wire (pts (xy 147.32 180.34) (xy 152.4 180.34)) (stroke (width 0) (type default))) (wire (pts (xy 243.84 162.56) (xy 248.92 162.56)) (stroke (width 0) (type default))) (wire (pts (xy 243.84 180.34) (xy 248.92 180.34)) (stroke (width 0) (type default))) (wire (pts (xy 340.36 162.56) (xy 345.44 162.56)) (stroke (width 0) (type default))) (wire (pts (xy 340.36 180.34) (xy 345.44 180.34)) (stroke (width 0) (type default))) (wire (pts (xy 50.8 205.74) (xy 55.88 205.74)) (stroke (width 0) (type default))) (wire (pts (xy 50.8 223.52) (xy 55.88 223.52)) (stroke (width 0) (type default))) (wire (pts (xy 147.32 205.74) (xy 152.4 205.74)) (stroke (width 0) (type default))) (wire (pts (xy 147.32 223.52) (xy 152.4 223.52)) (stroke (width 0) (type default))) (wire (pts (xy 243.84 205.74) (xy 248.92 205.74)) (stroke (width 0) (type default))) (wire (pts (xy 243.84 223.52) (xy 248.92 223.52)) (stroke (width 0) (type default))) (wire (pts (xy 340.36 232.41) (xy 345.44 232.41)) (stroke (width 0) (type default))) (wire (pts (xy 340.36 232.41) (xy 345.44 232.41)) (stroke (width 0) (type default))))
